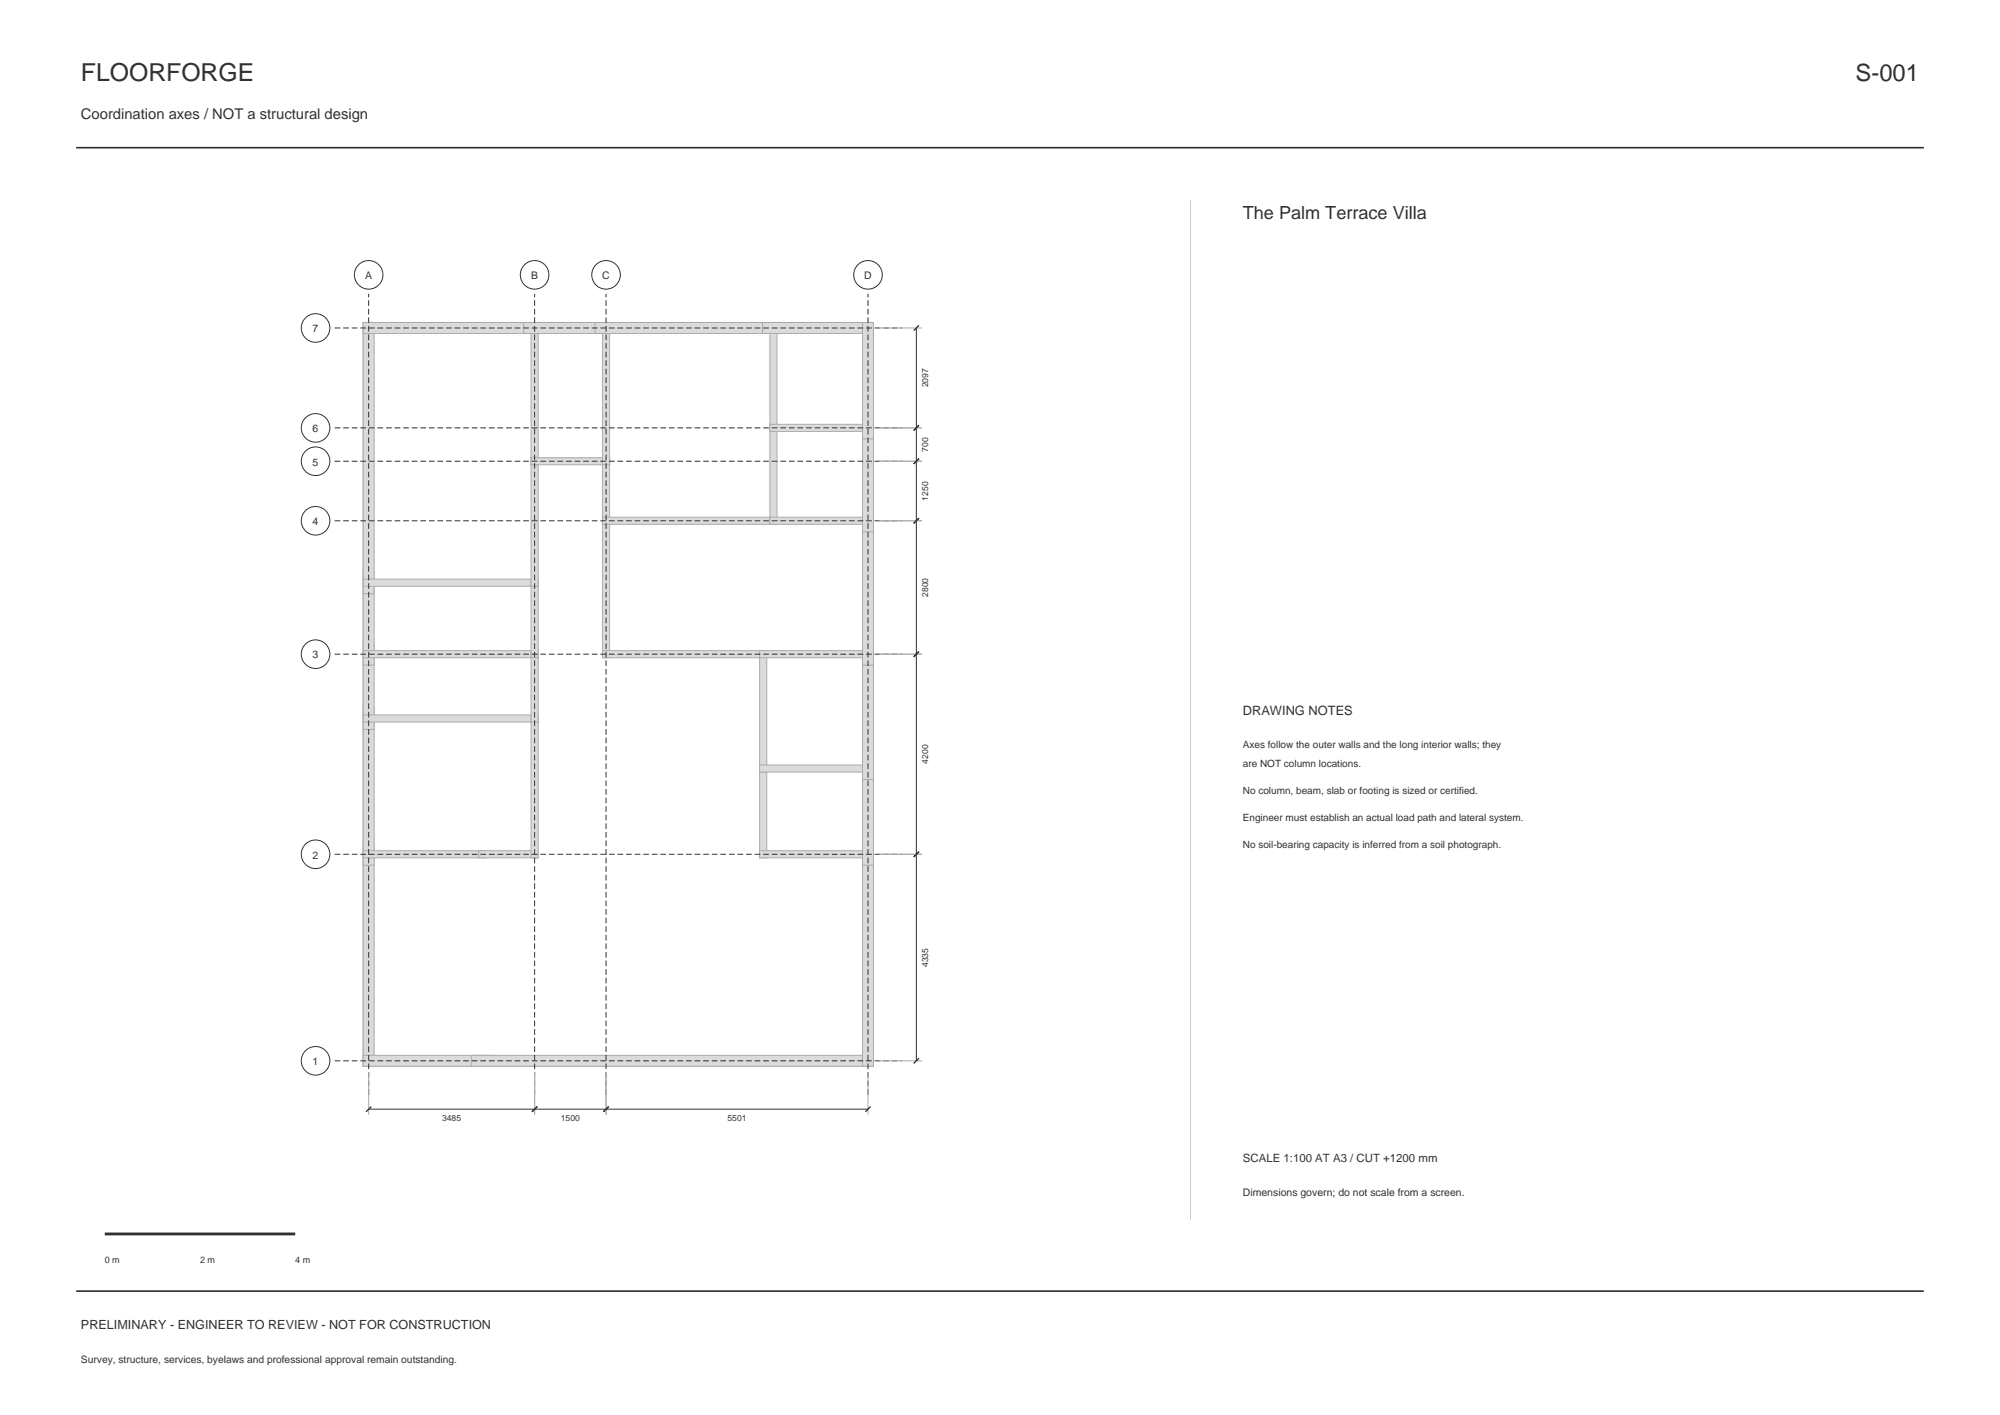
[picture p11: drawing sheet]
<svg xmlns="http://www.w3.org/2000/svg" width="420mm" height="297mm" viewBox="0 0 420 297" stroke-linecap="round" stroke-linejoin="round" font-family="sans-serif">
<path d="M16 31h388M16 271h388" fill="none" stroke="#25372f" stroke-width=".35"/>
<path d="M76.3 67.7h107.1v156.1h-107.1z" fill="none" stroke="#a8afa4" stroke-width=".21"/>
<g fill="#d9ddd6" stroke="#a8afa4" stroke-width=".21">
<path d="M76.3 177h2.3v46.8h-2.3z" fill-rule="evenodd"/>
<path d="M76.3 221.5h27.3v2.3h-27.3z" fill-rule="evenodd"/>
<path d="M76.3 148.5h2.3v33.1h-2.3z" fill-rule="evenodd"/>
<path d="M76.3 178.6h25.7v1.5h-25.7z" fill-rule="evenodd"/>
<path d="M76.3 135h2.3v18.1h-2.3z" fill-rule="evenodd"/>
<path d="M76.3 150.1h36.7v1.5h-36.7z" fill-rule="evenodd"/>
<path d="M76.3 120h2.3v19.6h-2.3z" fill-rule="evenodd"/>
<path d="M76.3 136.6h36.7v1.5h-36.7z" fill-rule="evenodd"/>
<path d="M76.3 67.7h2.3v56.9h-2.3z" fill-rule="evenodd"/>
<path d="M76.3 121.6h36.7v1.5h-36.7z" fill-rule="evenodd"/>
<path d="M76.3 67.7h38.3v2.3h-38.3z" fill-rule="evenodd"/>
<path d="M99 221.5h84.4v2.3h-84.4z" fill-rule="evenodd"/>
<path d="M100.5 178.6h12.5v1.5h-12.5z" fill-rule="evenodd"/>
<path d="M111.5 150.1h1.5v30h-1.5z" fill-rule="evenodd"/>
<path d="M111.5 136.6h1.5v15h-1.5z" fill-rule="evenodd"/>
<path d="M111.5 121.6h1.5v16.5h-1.5z" fill-rule="evenodd"/>
<path d="M111.5 96.1h1.5v27h-1.5z" fill-rule="evenodd"/>
<path d="M111.5 67.7h1.5v29.9h-1.5z" fill-rule="evenodd"/>
<path d="M111.5 96.1h16.5v1.5h-16.5z" fill-rule="evenodd"/>
<path d="M110 67.7h19.6v2.3h-19.6z" fill-rule="evenodd"/>
<path d="M126.5 108.6h1.5v29.5h-1.5z" fill-rule="evenodd"/>
<path d="M126.5 136.6h34.5v1.5h-34.5z" fill-rule="evenodd"/>
<path d="M126.5 96.1h1.5v14h-1.5z" fill-rule="evenodd"/>
<path d="M126.5 108.6h36.7v1.5h-36.7z" fill-rule="evenodd"/>
<path d="M126.5 67.7h1.5v29.9h-1.5z" fill-rule="evenodd"/>
<path d="M125 67.7h39.7v2.3h-39.7z" fill-rule="evenodd"/>
<path d="M159.5 160.6h1.5v19.5h-1.5z" fill-rule="evenodd"/>
<path d="M159.5 178.6h23.9v1.5h-23.9z" fill-rule="evenodd"/>
<path d="M159.5 136.6h1.5v25.5h-1.5z" fill-rule="evenodd"/>
<path d="M159.5 160.6h23.9v1.5h-23.9z" fill-rule="evenodd"/>
<path d="M159.5 136.6h23.9v1.5h-23.9z" fill-rule="evenodd"/>
<path d="M161.7 89.1h1.5v21h-1.5z" fill-rule="evenodd"/>
<path d="M161.7 108.6h21.7v1.5h-21.7z" fill-rule="evenodd"/>
<path d="M161.7 67.7h1.5v22.9h-1.5z" fill-rule="evenodd"/>
<path d="M161.7 89.1h21.7v1.5h-21.7z" fill-rule="evenodd"/>
<path d="M160.1 67.7h23.3v2.3h-23.3z" fill-rule="evenodd"/>
<path d="M181.1 177h2.3v46.8h-2.3z" fill-rule="evenodd"/>
<path d="M181.1 159h2.3v22.6h-2.3z" fill-rule="evenodd"/>
<path d="M181.1 135h2.3v28.6h-2.3z" fill-rule="evenodd"/>
<path d="M181.1 107h2.3v32.6h-2.3z" fill-rule="evenodd"/>
<path d="M181.1 87.5h2.3v24.1h-2.3z" fill-rule="evenodd"/>
<path d="M181.1 67.7h2.3v24.4h-2.3z" fill-rule="evenodd"/>
</g>
<path d="M70.3 68.8h119.1M70.3 96.8h119.1M70.3 89.8h119.1M70.3 109.3h119.1M70.3 137.3h119.1M70.3 179.3h119.1M70.3 222.7h119.1M77.4 229.8v-168.1M112.3 229.8v-168.1M127.3 229.8v-168.1M182.3 229.8v-168.1" fill="none" stroke="#25372f" stroke-width=".21" stroke-dasharray="1.2 .6" stroke-linecap="butt"/>
<g fill="none" stroke="#25372f" stroke-width=".21">
<path d="M192.4 68.8v153.9M77.4 232.8h104.9"/>
<circle cx="77.4" cy="57.7" r="3"/>
<circle cx="112.3" cy="57.7" r="3"/>
<circle cx="127.3" cy="57.7" r="3"/>
<circle cx="182.3" cy="57.7" r="3"/>
<circle cx="66.3" cy="68.8" r="3"/>
<circle cx="66.3" cy="89.8" r="3"/>
<circle cx="66.3" cy="96.8" r="3"/>
<circle cx="66.3" cy="109.3" r="3"/>
<circle cx="66.3" cy="137.3" r="3"/>
<circle cx="66.3" cy="179.3" r="3"/>
<circle cx="66.3" cy="222.7" r="3"/>
</g>
<path d="M184.6 68.8h9M184.6 96.8h9M184.6 89.8h9M184.6 109.3h9M184.6 137.3h9M184.6 179.3h9M77.4 225v9M112.3 225v9M127.3 225v9M182.3 225v9M184.6 222.7h9" fill="none" stroke="#a8afa4" stroke-width=".21"/>
<path d="M193 68.3l-1.1 1.1M193 96.3l-1.1 1.1M193 89.3l-1.1 1.1M193 108.8l-1.1 1.1M193 136.8l-1.1 1.1M193 178.8l-1.1 1.1M78 232.3l-1.1 1.1M112.8 232.3l-1.1 1.1M127.8 232.3l-1.1 1.1M182.8 232.3l-1.1 1.1M193 222.1l-1.1 1.1" fill="none" stroke="#25372f" stroke-width=".28"/>
<path d="M250 42v214" fill="none" stroke="#c9d0c7" stroke-width=".21"/>
<path d="M22 259h40" fill="none" stroke="#25372f" stroke-width=".6"/>
<text font-size="5.2" fill="#25372f" x="17" y="17">FLOORFORGE</text>
<text font-size="5" fill="#25372f" x="389.7" y="17">S-001</text>
<text font-size="3.8" fill="#25372f" x="261" y="46">The Palm Terrace Villa</text>
<text font-size="3.1" fill="#25372f" x="17" y="25">Coordination axes / NOT a structural design</text>
<text font-size="2.7" fill="#25372f" x="261" y="150">DRAWING NOTES</text>
<text font-size="2.6" fill="#25372f" x="17" y="279">PRELIMINARY - ENGINEER TO REVIEW - NOT FOR CONSTRUCTION</text>
<text font-size="2.4" fill="#25372f" x="261" y="244">SCALE 1:100 AT A3 / CUT +1200 mm</text>
<g font-size="2.2" fill="#25372f">
<text x="76.7" y="58.6">A</text>
<text x="111.5" y="58.6">B</text>
<text x="126.5" y="58.6">C</text>
<text x="181.5" y="58.6">D</text>
<text x="65.7" y="69.7">7</text>
<text x="65.7" y="90.7">6</text>
<text x="65.7" y="97.7">5</text>
<text x="65.7" y="110.2">4</text>
<text x="65.7" y="138.2">3</text>
<text x="65.7" y="180.2">2</text>
<text x="65.7" y="223.6">1</text>
<text x="261" y="251">Dimensions govern; do not scale from a screen.</text>
</g>
<g font-size="2.1" fill="#25372f">
<text x="261" y="157">Axes follow the outer walls and the long interior walls; they</text>
<text x="261" y="160.9">are NOT column locations.</text>
<text x="261" y="166.6">No column, beam, slab or footing is sized or certified.</text>
<text x="261" y="172.3">Engineer must establish an actual load path and lateral system.</text>
<text x="261" y="178">No soil-bearing capacity is inferred from a soil photograph.</text>
<text x="17" y="286">Survey, structure, services, byelaws and professional approval remain outstanding.</text>
</g>
<g font-size="1.9" fill="#25372f">
<text x="22" y="265">0 m</text>
<text x="42" y="265">2 m</text>
<text x="62" y="265">4 m</text>
</g>
<g font-size="1.8" fill="#25372f">
<text x="194.9" y="81.3" transform="rotate(-90 194.9 81.3)">2097</text>
<text x="194.9" y="94.8" transform="rotate(-90 194.9 94.8)">700</text>
<text x="194.9" y="105.1" transform="rotate(-90 194.9 105.1)">1250</text>
<text x="194.9" y="125.3" transform="rotate(-90 194.9 125.3)">2800</text>
<text x="194.9" y="160.3" transform="rotate(-90 194.9 160.3)">4200</text>
<text x="194.9" y="203" transform="rotate(-90 194.9 203)">4335</text>
<text x="92.8" y="235.3">3485</text>
<text x="117.8" y="235.3">1500</text>
<text x="152.8" y="235.3">5501</text>
</g>
</svg>
